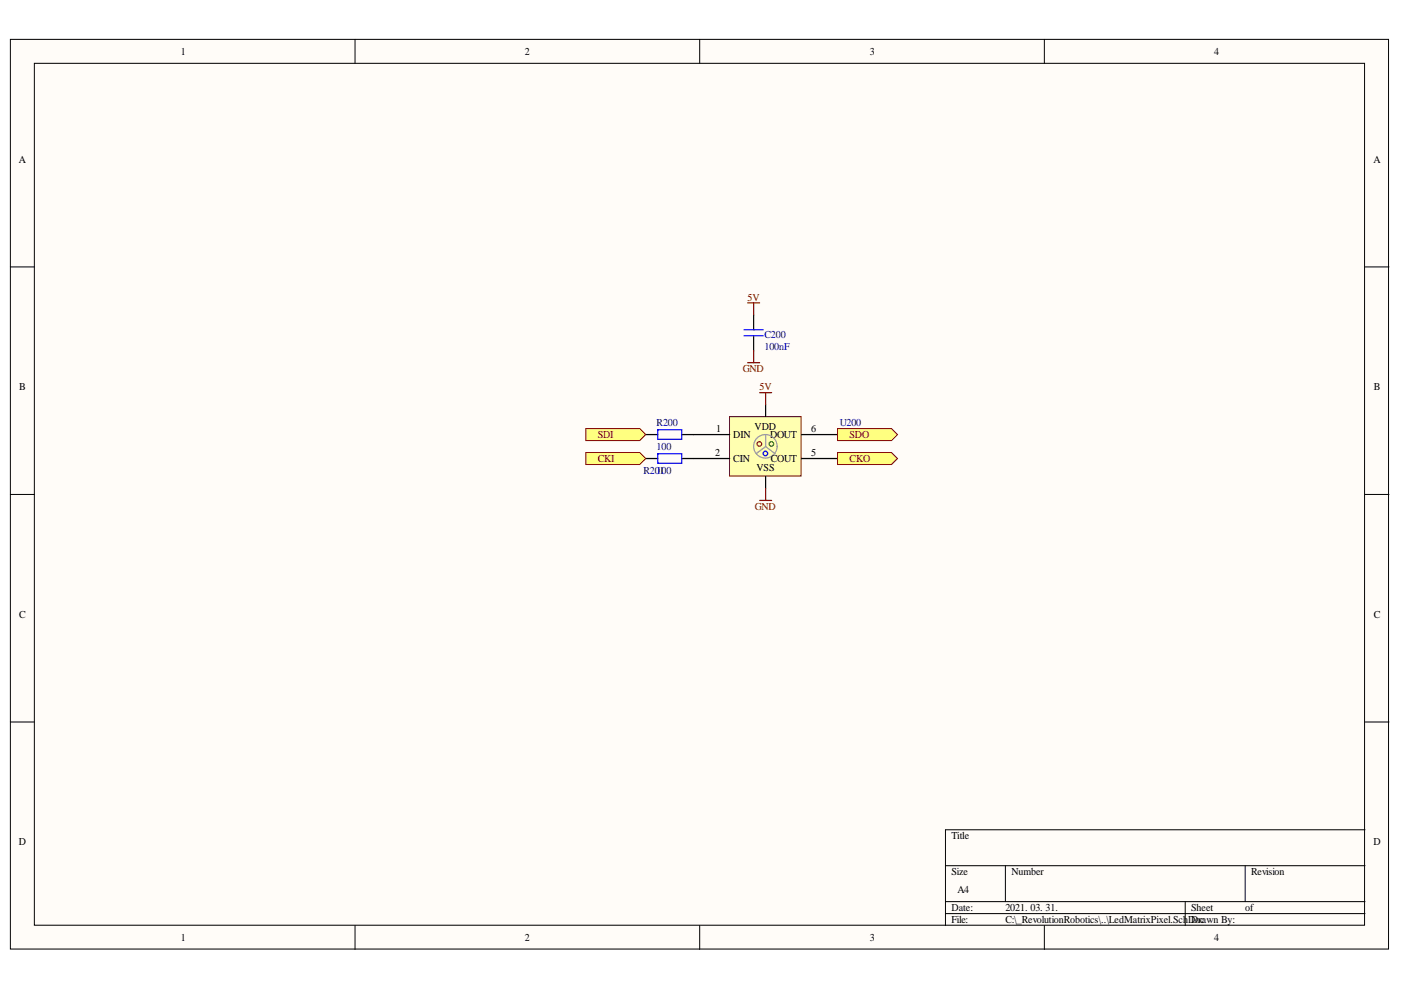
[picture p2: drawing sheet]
<svg xmlns="http://www.w3.org/2000/svg" width="297mm" height="210mm" viewBox="0 0 297 210" stroke-linecap="round" stroke-linejoin="round" font-family="sans-serif">
<g fill="#fffcf8" stroke="#000" stroke-width=".21">
<path d="M2.2 8.3h292.2v192.9h-292.2z"/>
<path d="M7.3 13.4h282v182.8h-282z"/>
</g>
<g fill="none" stroke="#000" stroke-width=".21">
<path d="M75.3 8.3v5.1M148.3 8.3v5.1M221.4 8.3v5.1M2.2 56.6h5.1M289.4 56.6h5.1M2.2 104.8h5.1M289.4 104.8h5.1M2.2 153.1h5.1M289.4 153.1h5.1M289.4 175.9h-88.9v20.3M75.3 196.2v5.1M148.3 196.2v5.1"/>
<path d="M200.5 183.5h88.9M200.5 191.2h88.9M200.5 193.7h88.9M213.2 183.5v7.7M221.4 196.2v5.1M251.3 191.2v5M264 183.5v7.7"/>
</g>
<path d="M154.7 88.3h15.2v12.6h-15.2z" fill="#ffffb0" stroke="#5b0f00" stroke-width=".21"/>
<path d="M159.8 66.7v3.2M159.8 71.2v3.2M136.9 92.1h2.6M136.9 97.2h2.6M144.5 92.1h10.2M144.5 97.2h10.2M162.3 85.8v2.5M170 92.1h7.6M170 97.2h7.6M162.3 101v2.6" fill="none" stroke="#000" stroke-width=".26"/>
<g fill="none" stroke="#999" stroke-width=".26">
<path d="M162.3 92.1v2.6l-2 1.5M162.3 94.7l2.1 1.5"/>
<circle cx="162.3" cy="94.6" r="2.49"/>
</g>
<circle cx="161" cy="94.1" r=".49" fill="none" stroke="#f00" stroke-width=".26"/>
<circle cx="163.5" cy="94.1" r=".48" fill="none" stroke="#38761d" stroke-width=".26"/>
<g fill="none" stroke="#00f" stroke-width=".26">
<path d="M157.8 71.2h4M157.8 69.9h4M139.5 91.1h5v2.1h-5zM139.5 96.2h5v2h-5z"/>
<circle cx="162.3" cy="96.2" r=".48"/>
</g>
<path d="M158.5 64.2h2.6M158.5 76.9h2.6M159.8 64.2v2.5M159.8 74.4v2.5M161.1 83.3h2.5M162.3 83.3v2.5M161.1 106.1h2.5M162.3 103.6v2.5" fill="none" stroke="#800000" stroke-width=".26"/>
<g fill="#ffff80" stroke="#800000" stroke-width=".21">
<path d="M124.2 90.9h11.4l1.3 1.2-1.3 1.3h-11.4z" fill-rule="evenodd"/>
<path d="M124.2 95.9h11.4l1.3 1.3-1.3 1.3h-11.4z" fill-rule="evenodd"/>
<path d="M177.6 90.9h11.4l1.3 1.2-1.3 1.3h-11.4z" fill-rule="evenodd"/>
<path d="M177.6 95.9h11.4l1.3 1.3-1.3 1.3h-11.4z" fill-rule="evenodd"/>
</g>
<g font-size="2.2">
<text x="38.3" y="11.7">1</text>
<text x="111.3" y="11.7">2</text>
<text x="184.4" y="11.7">3</text>
<text x="257.4" y="11.7">4</text>
<text x="4" y="34.5">A</text>
<text x="291.2" y="34.5">A</text>
<text x="4.1" y="82.7">B</text>
<text x="291.3" y="82.7">B</text>
<text x="151.8" y="91.7">1</text>
<text x="155.5" y="92.9">DIN</text>
<text x="160" y="91.1">VDD</text>
<text x="163.3" y="92.9">DOUT</text>
<text x="172" y="91.7">6</text>
<text x="151.7" y="96.7">2</text>
<text x="155.5" y="98">CIN</text>
<text x="160.4" y="99.8">VSS</text>
<text x="163.4" y="98">COUT</text>
<text x="172" y="96.7">5</text>
<text x="4.1" y="130.9">C</text>
<text x="291.3" y="130.9">C</text>
<text x="4" y="179.2">D</text>
<text x="201.7" y="177.9">Title</text>
<text x="291.2" y="179.2">D</text>
<text x="201.7" y="185.5">Size</text>
<text x="214.4" y="185.5">Number</text>
<text x="265.3" y="185.5">Revision</text>
<text x="203" y="189.3">A4</text>
<text x="201.7" y="193.2">Date:</text>
<text x="201.7" y="195.7">File:</text>
<text x="213.2" y="193.2">2021. 03. 31.</text>
<text x="213.2" y="195.7">C:\_RevolutionRobotics\..\LedMatrixPixel.Sch</text>
<text x="251.9" y="195.7">Doc</text>
<text x="252.6" y="193.2">Sheet</text>
<text x="252.6" y="195.7">Drawn By:</text>
<text x="264" y="193.2">of</text>
<text x="38.3" y="199.6">1</text>
<text x="111.3" y="199.6">2</text>
<text x="184.4" y="199.6">3</text>
<text x="257.4" y="199.6">4</text>
</g>
<g font-size="2.2" fill="#800000">
<text x="158.5" y="63.7">5V</text>
<text x="157.5" y="78.9">GND</text>
<text x="161" y="82.8">5V</text>
<text x="126.7" y="92.9">SDI</text>
<text x="180.1" y="92.9">SDO</text>
<text x="126.7" y="97.9">CKI</text>
<text x="180.1" y="97.9">CKO</text>
<text x="160" y="108.1">GND</text>
</g>
<g font-size="2.2" fill="#000080">
<text x="162.1" y="71.7">C200</text>
<text x="162.1" y="74.3">100nF</text>
<text x="139.2" y="90.4">R200</text>
<text x="139.2" y="95.5">100</text>
<text x="178.1" y="90.4">U200</text>
<text x="136.4" y="100.6">R201100</text>
</g>
</svg>
